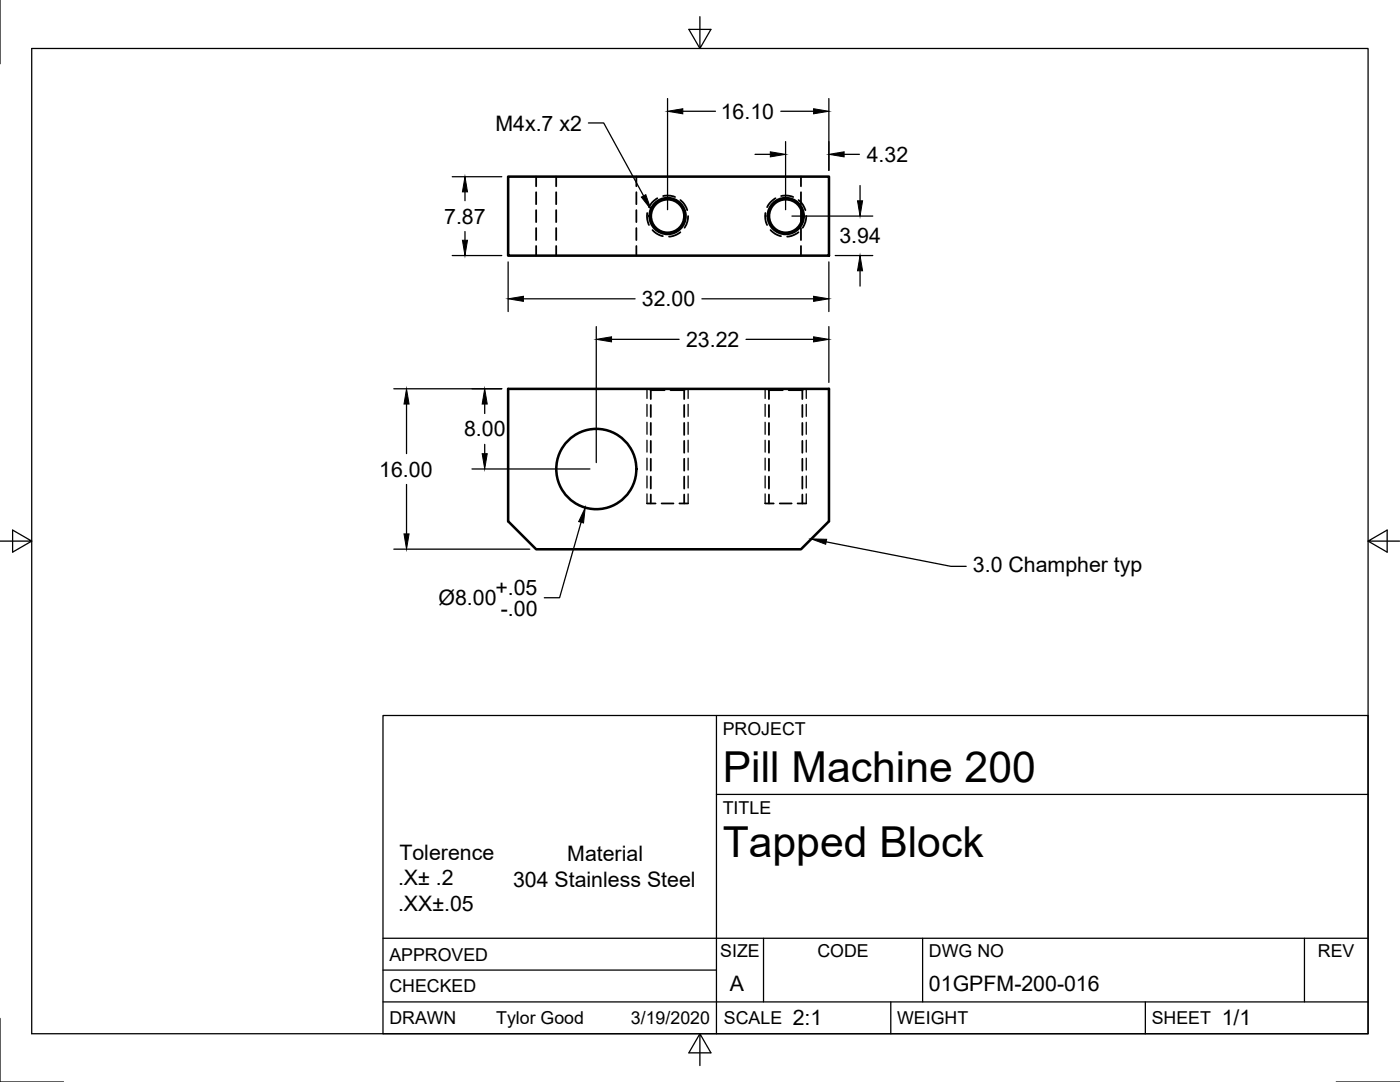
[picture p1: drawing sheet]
<svg xmlns="http://www.w3.org/2000/svg" width="279mm" height="216mm" viewBox="0 0 279 216" stroke-linecap="round" stroke-linejoin="round" font-family="sans-serif">
<!-- layer: Hidden -->
<g fill="none" stroke="#000" stroke-width=".36">
<path d="M107 35.2v2M107 38.4v2.3M111 35.2v2M111 38.4v2.3M127 35.2v2M127 38.4v2.3M131.2 39.6l-.2 .1a4 4 0 0 0-1.5 1.6M132.3 39.1h1.5l.9 .2M135.8 39.9l.1 .1a4.1 4.1 0 0 1 1.3 1.9M154.8 39.6l-.2 .1a4 4 0 0 0-1.5 1.6M155.9 39.1h1.5l.9 .2M159.4 39.9l.1 .1a4.1 4.1 0 0 1 1.2 1.9"/>
<path d="M159.9 35.2v2M159.9 38.4v2.3M107 41.9v2.4M107 45.5v2.4M107 49.1v1.9M111 41.9v2.4M111 45.5v2.4M111 49.1v1.9M127 41.9v2.4M127 45.5v2.4M127 49.1v1.9M129.2 42.5a4.1 4.1 0 0 0 .3 2.4"/>
<path d="M130.2 45.9a3.8 3.8 0 0 0 2.1 1.2M135.8 46.3l-.9 .6-1.4 .3M137.3 43.1a4.2 4.2 0 0 1-.7 2.3M152.7 42.5a4.1 4.1 0 0 0 .4 2.4M153.8 45.9l.8 .7 1.3 .5M159.4 46.3l-1.4 .8-.9 .1M159.9 41.9v2.4M159.9 45.5v2.4M159.9 49.1v1.9M160.9 43.1a4.2 4.2 0 0 1-.7 2.3M129.6 77.6l.3 .3M129.9 77.9h2.7"/>
<path d="M129.9 77.9v1.7M133.8 77.9h2.7M136.8 77.6l-.3 .3v1.7M153.2 77.6l.3 .3M153.5 77.9h2.7M153.5 77.9v1.7M157.4 77.9h2.7M160.4 77.6l-.3 .3v1.7M129.9 80.8v2.4M129.9 84.4v2.4M129.9 88v2.3M129.9 91.5v2.4"/>
<path d="M129.9 95.1v2.4M129.9 98.7v1.8M136.5 80.8v2.4M136.5 84.4v2.4M136.5 88v2.3M136.5 91.5v2.4M136.5 95.1v2.4M136.5 98.7v1.8M153.5 80.8v2.4M153.5 84.4v2.4M153.5 88v2.3M153.5 91.5v2.4"/>
<path d="M153.5 95.1v2.4M153.5 98.7v1.8M160.1 80.8v2.4M160.1 84.4v2.4M160.1 88v2.3M160.1 91.5v2.4M160.1 95.1v2.4M160.1 98.7v1.8M129.1 100.5h1.7M132 100.5h2.4M135.6 100.5h1.7M152.7 100.5h1.7"/>
<path d="M155.6 100.5h2.4M159.2 100.5h1.7"/>
</g>
<!-- layer: Visible -->
<g fill="none" stroke="#000" stroke-width=".51">
<path d="M101.4 35.2h64v15.8h-64zM101.4 77.6h64v26.4l-5.5 5.6h-52.9l-5.6-5.6z"/>
<circle cx="133.2" cy="43.1" r="3.3"/>
<circle cx="133.2" cy="43.1" r="3.6"/>
<circle cx="156.8" cy="43.1" r="3.3"/>
<circle cx="156.8" cy="43.1" r="3.6"/>
<circle cx="119" cy="93.6" r="8"/>
</g>
<!-- layer: Hidden Narrow -->
<g fill="none" stroke="#000" stroke-width=".25">
<path d="M129.1 77.6v1.9M137.3 77.6v1.9M152.7 77.6v1.9M160.9 77.6v1.9M129.1 80.7v2.4M129.1 84.3v2.4M129.1 87.8v2.4M129.1 91.4v2.4M129.1 95v2.4M129.1 98.6v1.9M137.3 80.7v2.4M137.3 84.3v2.4"/>
<path d="M137.3 87.8v2.4M137.3 91.4v2.4M137.3 95v2.4M137.3 98.6v1.9M152.7 80.7v2.4M152.7 84.3v2.4M152.7 87.8v2.4M152.7 91.4v2.4M152.7 95v2.4M152.7 98.6v1.9M160.9 80.7v2.4M160.9 84.3v2.4"/>
<path d="M160.9 87.8v2.4M160.9 91.4v2.4M160.9 95v2.4M160.9 98.6v1.9"/>
</g>
<!-- layer: Border -->
<path d="M0 0v12.7M6.3 9.7h266.7v196.6h-266.7zM139.7 3.3v6.4l2.2-3.8h-4.4l2.2 3.8M0 108h6.3l-3.8-2.2v4.4l3.8-2.2M273 108l3.8 2.2v-4.4l-3.8 2.2h6.4M0 203.2v12.7h12.7M139.7 206.3l-2.2 3.8h4.4l-2.2-3.8v6.3M266.7 215.9h12.7" fill="none" stroke="#000" stroke-width=".25"/>
<!-- layer: Titleblock -->
<path d="M76.4 142.8h196.6v63.5h-196.6zM143 158.5h130M143 142.8v63.5M76.4 199.9h196.6M76.4 193.6h66.6M76.4 187.2h196.6M152.4 187.2v12.7M177.8 199.9v6.4M184.1 187.2v12.7M228.6 199.9v6.4M260.3 187.2v12.7" fill="none" stroke="#000" stroke-width=".25"/>
<!-- layer: Dimensions -->
<g fill="none" stroke="#000" stroke-width=".25">
<path d="M133.2 19.7v22.1M165.4 19.7v14.3M90.3 35.3h9.8M92.8 38.3v1.7M136.3 22.2h6.5M150.7 30.8h3M155.8 22.2h6.6M156.8 28.3v13.5M168.5 30.8h3M171.6 37v3.1M90.3 51h9.8M92.8 46.2v1.7"/>
<path d="M101.4 52.3v9.9M104.5 59.6h22.2M140.1 59.6h22.3M158.1 43.1h16.1M165.4 52.3v9.9M166.7 51h7.5M171.6 54v3.1M78.6 77.6h21.5M119 65.2v27.1M122 67.7h13.5M148.9 67.7h13.5M165.4 65.2v11.1"/>
<path d="M81.1 80.6v9.9M81.1 96.7v9.8M94.2 93.6h23.5M96.7 80.6v1.9M96.7 88.7v1.8M78.6 109.6h27.1M116 104.2l-4.3 15.1h-3.1"/>
</g>
<g fill="#000" stroke="#000" stroke-width=".2">
<path d="M92.8 35.3l.5 3h-1zM133.2 22.2l3.1-.5v1zM153.7 30.3l3.1 .5-3.1 .5zM162.4 21.7l3 .5-3 .5zM165.4 30.8l3.1-.5v1zM92.3 47.9h1l-.5 3.1zM101.4 59.6l3.1-.5v1zM162.4 59.1l3 .5-3 .5zM171.1 40.1h1l-.5 3zM171.6 51l.5 3h-1zM119 67.7l3-.5v1zM162.4 67.2l3 .5-3 .5z"/>
<path d="M81.1 77.6l.5 3h-1zM96.2 90.5h1l-.5 3.1zM96.7 77.6l.5 3h-1zM80.6 106.5h1l-.5 3.1zM116.8 101.3l-.3 3.1-1-.3z"/>
</g>
<!-- layer: Annotations -->
<path d="M128 39.3l.9-.5 1 3zM161.9 107.5l3.1 .1-.2 1z" fill="#000" stroke="#000" stroke-width=".2"/>
<path d="M117.4 24.5h3.1l7.9 14.6M164.9 108.1l24.9 4.9h3" fill="none" stroke="#000" stroke-width=".25"/>
<g font-size="8.5">
<text x="144.3" y="156">Pill Machine 200</text>
<text x="144.3" y="171">Tapped Block</text>
</g>
<g font-size="4.3">
<text x="143.8" y="23.7">16.10</text>
<text x="98.9" y="26.1">M4x.7 x2</text>
<text x="173" y="32.3">4.32</text>
<text x="88.6" y="44.6">7.87</text>
<text x="167.5" y="48.6">3.94</text>
<text x="128.1" y="61.1">32.00</text>
<text x="136.9" y="69.2">23.22</text>
<text x="92.6" y="87.1">8.00</text>
<text x="75.7" y="95.1">16.00</text>
<text x="98.9" y="118.7">+.05</text>
<text x="194.2" y="114.1">3.0 Champher typ</text>
<text x="87.5" y="120.7">Ø8.00</text>
<text x="99.9" y="122.8">-.00</text>
<text x="79.7" y="171.5">Tolerence</text>
<text x="113.2" y="171.8">Material</text>
<text x="79.4" y="176.6">.X± .2</text>
<text x="102.4" y="177">304 Stainless Steel</text>
<text x="79.4" y="181.7">.XX±.05</text>
<text x="145.7" y="197.7">A</text>
<text x="185.4" y="197.7">01GPFM-200-016</text>
<text x="158.2" y="204.6">2:1</text>
<text x="243.8" y="204.6">1/1</text>
</g>
<g font-size="3.5">
<text x="144.3" y="146.6">PROJECT</text>
<text x="144.3" y="162.3">TITLE</text>
<text x="77.7" y="191.7">APPROVED</text>
<text x="143.7" y="191">SIZE</text>
<text x="163.1" y="191">CODE</text>
<text x="185.4" y="191">DWG NO</text>
<text x="263" y="191">REV</text>
<text x="77.7" y="198">CHECKED</text>
<text x="77.7" y="204.4">DRAWN</text>
<text x="99" y="204.4">Tylor Good</text>
<text x="125.9" y="204.4">3/19/2020</text>
<text x="144.5" y="204.4">SCALE</text>
<text x="179" y="204.4">WEIGHT</text>
<text x="229.8" y="204.4">SHEET</text>
</g>
</svg>
